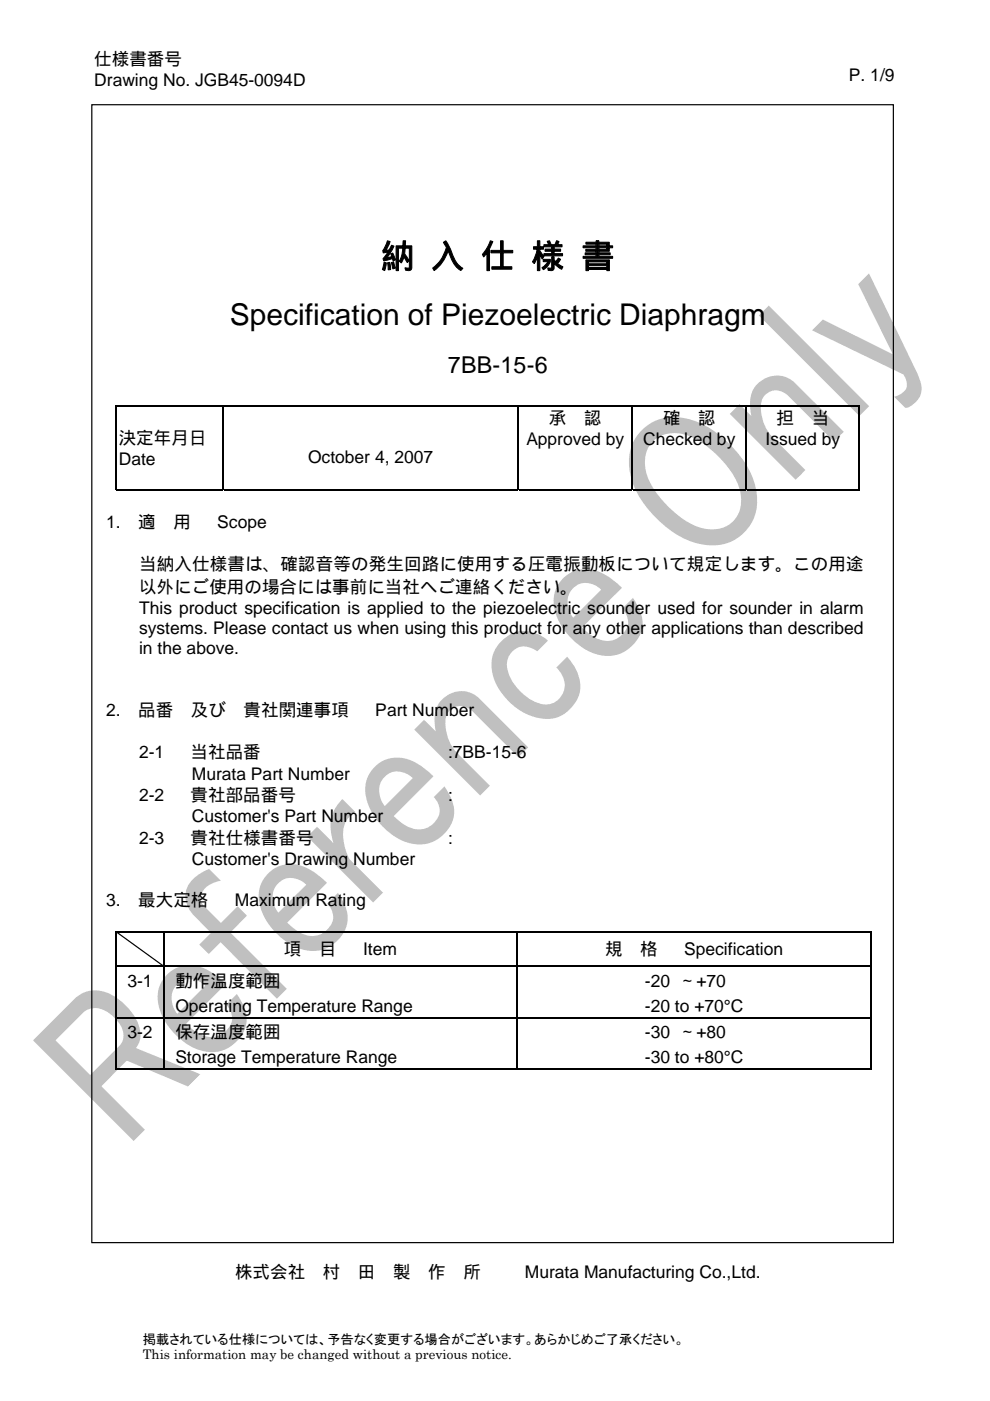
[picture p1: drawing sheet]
<svg xmlns="http://www.w3.org/2000/svg" width="210mm" height="297mm" viewBox="0 0 210 297" stroke-linecap="round" stroke-linejoin="round" font-family="sans-serif">
<g fill="#c0c0c0">
<path d="M7 220.6l8-8a6.8 6.8 0 0 1 9.5-1.2 10.8 10.8 0 0 1 5.3 8.2l-.3 1.6-.7 1 13.7 5.6-2.6 2.6-13-5.5-1.8 1.8-3.6 3.6 9.2 9.2-2.4 2.4zM12.4 219.9l-.6 .7 7.3 7.3 5.5-5.4a3.8 3.8 0 0 0 .5-5.8 6.3 6.3 0 0 0-5.6-2.9 4 4 0 0 0-2.6 1.6z" fill-rule="evenodd"/>
<path d="M35.5 206.6a7.2 7.2 0 0 1 9.3-.5l1.5 1.1 1.6 1.4-8.4 8.4a7.2 7.2 0 0 0 6 2.8 4.6 4.6 0 0 0 3.7-4l-.4-1.5-.8-1.3 2.2-2.2a8 8 0 0 1 1.7 7.5 7.7 7.7 0 0 1-10.9 3.8 13.6 13.6 0 0 1-7.5-10 6.6 6.6 0 0 1 2-5.5zM37.5 208.8a4.7 4.7 0 0 0 .1 6.1l5.9-5.9a4.1 4.1 0 0 0-6-.2z" fill-rule="evenodd"/>
<path d="M40.9 186.4l1.3-1.1 2.1-1.1 2.5 2.5a4.8 4.8 0 0 0-4.3 3.4l.1 .8 .5 1 3.8 3.8 3.5-3.5 2 1.9-3.5 3.6 11.9 12-2.1 2.1-11.9-12-2.5 2.5-2-2 2.5-2.5-1.5-1.5a14 14 0 0 1-3.7-4.7 4.9 4.9 0 0 1 1.3-5.2z" fill-rule="evenodd"/>
<path d="M56.9 185.1a7.2 7.2 0 0 1 9.3-.5l1.6 1.2 1.5 1.4-8.4 8.4a7.2 7.2 0 0 0 6.1 2.8 4.6 4.6 0 0 0 3.7-4.1l-.4-1.5-.9-1.2 2.3-2.3a8 8 0 0 1 1.6 7.6 7.7 7.7 0 0 1-10.9 3.8 13.4 13.4 0 0 1-7.5-10.8 6.5 6.5 0 0 1 2-4.8zM58.9 187.4a4.7 4.7 0 0 0 .1 6.1l6-5.9a4.1 4.1 0 0 0-6.1-.2z" fill-rule="evenodd"/>
<path d="M72.6 169.4l2.8 2.8a5.3 5.3 0 0 0-2.5 6.2l.5 2a6 6 0 0 0 2.1 3.2l5.7 5.7-2.1 2-13.9-13.9 2-2.1 3.5 3.5a8.6 8.6 0 0 1 1.9-9.4z" fill-rule="evenodd"/>
<path d="M79.5 162.6a7.2 7.2 0 0 1 9.3-.5l1.5 1.1 1.6 1.4-8.4 8.4a7.9 7.9 0 0 0 5.6 2.9 4.5 4.5 0 0 0 4.2-4.2l-.4-1.5-.9-1.2 2.3-2.3a8 8 0 0 1 1.6 7.6 7.7 7.7 0 0 1-10.9 3.8 13.6 13.6 0 0 1-7.5-10.1 6.6 6.6 0 0 1 2-5.4zM81.5 164.8a4.7 4.7 0 0 0 .1 6.1l5.9-5.9a4.1 4.1 0 0 0-6-.2z" fill-rule="evenodd"/>
<path d="M93.7 148.4a5.7 5.7 0 0 1 8.8 .6l9.5 9.5-2 2-8.8-8.8a4.3 4.3 0 0 0-4.2-1.9 3.4 3.4 0 0 0-2.5 4.2 9.7 9.7 0 0 0 3.8 7l5.6 5.6-2.1 2.1-13.9-14 2-2.1 2.5 2.5a7.3 7.3 0 0 1 1.3-6.7z" fill-rule="evenodd"/>
<path d="M106.3 136a6.7 6.7 0 0 1 9.3-.7l.6 .5-2.3 2.3a3.9 3.9 0 0 0-4.9-.3 3.9 3.9 0 0 0-1.2 4.8 10.5 10.5 0 0 0 7.6 6.8 4.2 4.2 0 0 0 4.1-2.7 4.2 4.2 0 0 0-1-4.7l-.5-.5 2.3-2.3a8.4 8.4 0 0 1 2.3 8.6 7.4 7.4 0 0 1-9.9 4 13.5 13.5 0 0 1-8.3-9.2 6.9 6.9 0 0 1 1.9-6.6z" fill-rule="evenodd"/>
<path d="M119.5 122.6a7.2 7.2 0 0 1 9.3-.5l1.5 1.1 1.6 1.4-8.4 8.5a7.3 7.3 0 0 0 6 2.7 4.6 4.6 0 0 0 3.7-4l-.4-1.5-.8-1.2 2.3-2.3a8.3 8.3 0 0 1 1.8 6.9 7.7 7.7 0 0 1-11.1 4.4 13.6 13.6 0 0 1-7.5-10 6.6 6.6 0 0 1 2-5.5zM121.5 124.8a4.7 4.7 0 0 0 .1 6.2l5.9-6a4.2 4.2 0 0 0-6-.2z" fill-rule="evenodd"/>
<path d="M136.1 91.2a10.2 10.2 0 0 1 10.9-2.1 22.8 22.8 0 0 1 12.9 12.9 10.1 10.1 0 0 1-2.8 11.6 10.7 10.7 0 0 1-11.1 1 23.2 23.2 0 0 1-11.9-12.5 10.2 10.2 0 0 1 2-10.9zM138.5 93.6a7.4 7.4 0 0 0-.7 8.5 21.1 21.1 0 0 0 10.7 9.8 6.4 6.4 0 0 0 8.2-3.1 9 9 0 0 0-1.5-8.6 20.9 20.9 0 0 0-9.7-8 6.8 6.8 0 0 0-7 1.4z" fill-rule="evenodd"/>
<path d="M160.6 81.5a5.7 5.7 0 0 1 8.9 .5l9.5 9.5-2.1 2.1-5.6-5.6a39 39 0 0 0-5.2-4.9 3.2 3.2 0 0 0-4.7 3.3 9.7 9.7 0 0 0 3.8 7.7l5.6 5.6-2 2-14-13.9 2.1-2.1 2.5 2.5a7.2 7.2 0 0 1 1.2-6.7z" fill-rule="evenodd"/>
<path d="M161 66.9l2-2.1 21.4 21.3-2.1 2.1z" fill-rule="evenodd"/>
<path d="M172.3 70l2.2-2.2 14.9 7.3-7.4-14.8 2.3-2.3 7.8 16.1a36.5 36.5 0 0 1 3.3 7.5 4.2 4.2 0 0 1-3.4 4.9l-2.4-2.4a3.3 3.3 0 0 0 2.7-2.2l-.1-1.3-.6-1.2z" fill-rule="evenodd"/>
</g>
<path d="M19.5 22.2h170v241.3h-170z" fill="none" stroke="#000" stroke-width=".25"/>
<path d="M147.4 13.7h42.3v6.4h-42.3z" fill="#fff"/>
<g fill="#000">
<path d="M24.6 85.9h.2v.3h-.2zM47.2 85.9h.3v.3h-.3zM109.8 85.9h.2v.3h-.2zM134 85.9h.2v.3h-.2zM158.2 85.9h.3v.3h-.3zM182.2 85.9h.2v.3h-.2zM182.2 85.9h.2v.2h-.2zM182.2 103.7h.2v.2h-.2zM24.6 197.4h.2v.3h-.2zM34.6 197.4h.2v.3h-.2zM109.6 197.4h.2v.3h-.2zM184.6 197.4h.3v.3h-.3z"/>
<path d="M24.6 204.7h.2v.3h-.2zM24.6 215.6h.2v.3h-.2zM34.6 204.7h.2v.3h-.2zM34.6 215.6h.2v.3h-.2zM109.6 204.7h.2v.3h-.2zM109.6 215.6h.2v.3h-.2zM184.6 204.7h.3v.3h-.3zM184.6 215.6h.3v.3h-.3zM184.6 226.5h.3v.2h-.3z"/>
</g>
<g fill="none" stroke="#000" stroke-width=".25">
<path d="M24.6 86h22.6M24.7 86.2v17.7M47.3 86.2v17.7M47.5 86h62.3M109.9 86.2v17.7M110 86h24M134.1 86.2v17.7M134.2 86h24M158.3 86.2v17.7M158.5 86h23.7M182.3 86.2v17.7M24.6 103.8h22.6"/>
<path d="M47.5 103.8h62.3M110 103.8h24M134.2 103.8h24M158.5 103.8h23.7M24.6 197.5h10M24.7 197.7v7M24.8 197.7l9.8 7M34.7 197.7v7M34.8 197.5h74.8M109.7 197.7v7M109.8 197.5h74.8M184.7 197.7v7"/>
<path d="M24.7 205v10.6M24.7 215.9v10.8M24.8 204.9h9.8M24.8 215.7h9.8M34.7 205v10.6M34.7 215.9v10.8M34.8 204.9h74.8M34.8 215.7h74.8M109.7 205v10.6M109.7 215.9v10.8M109.8 204.9h74.8M109.8 215.7h74.8"/>
<path d="M184.7 205v10.6M184.7 215.9v10.8M24.6 226.6h10M34.8 226.6h74.8M109.8 226.6h74.8"/>
</g>
<text font-size="7" x="80.8" y="56.7">納 入 仕 様 書</text>
<text font-size="6.3" x="48.7" y="69">Specification of Piezoelectric Diaphragm</text>
<text font-size="4.9" x="95" y="79.2">7BB-15-6</text>
<g font-size="3.7">
<text x="20" y="13.7">仕様書番号</text>
<text x="180" y="17.2">P. 1/9</text>
<text x="20" y="18.3">Drawing No. JGB45-0094D</text>
<text x="116.4" y="89.9">承　認</text>
<text x="140.6" y="89.9">確　認</text>
<text x="164.7" y="89.9">担　当</text>
<text x="25.2" y="94.1">決定年月日</text>
<text x="111.6" y="94.4">Approved by</text>
<text x="136.4" y="94.4">Checked by</text>
<text x="162.4" y="94.4">Issued by</text>
<text x="25.2" y="98.7">Date</text>
<text x="65.3" y="98.1">October 4, 2007</text>
<text x="22.5" y="111.9">1.</text>
<text x="29.3" y="111.9">適　用</text>
<text x="46.1" y="111.9">Scope</text>
<text x="29.5" y="120.9">当納入仕様書は、確認音等の発生回路に使用する圧電振動板について規定します。この用途</text>
<text x="29.5" y="125.8">以外にご使用の場合には事前に当社へご連絡ください。</text>
<text x="29.5" y="130.3">This product specification is applied to the piezoelectric sounder used for sounder in alarm</text>
<text x="29.5" y="134.5">systems. Please contact us when using this product for any other applications than described</text>
<text x="29.5" y="138.7">in the above.</text>
<text x="22.5" y="151.7">2.</text>
<text x="29.3" y="151.7">品番</text>
<text x="40.5" y="151.7">及び　貴社関連事項</text>
<text x="79.6" y="151.7">Part Number</text>
<text x="29.5" y="160.8">2-1</text>
<text x="40.4" y="160.8">当社品番</text>
<text x="95" y="160.8">:7BB-15-6</text>
<text x="40.7" y="165.3">Murata Part Number</text>
<text x="29.5" y="169.8">2-2</text>
<text x="40.4" y="169.8">貴社部品番号</text>
<text x="95" y="169.8">:</text>
<text x="29.5" y="178.8">2-3</text>
<text x="40.4" y="178.8">貴社仕様書番号</text>
<text x="40.7" y="174.3">Customer's Part Number</text>
<text x="95" y="178.8">:</text>
<text x="40.7" y="183.4">Customer's Drawing Number</text>
<text x="22.5" y="192.1">3.</text>
<text x="29.3" y="192.1">最大定格</text>
<text x="49.8" y="192.1">Maximum Rating</text>
<text x="60.2" y="202.5">項　目</text>
<text x="77" y="202.5">Item</text>
<text x="128.3" y="202.5">規　格</text>
<text x="145.1" y="202.5">Specification</text>
<text x="27" y="209.3">3-1</text>
<text x="37.2" y="209.3">動作温度範囲</text>
<text x="136.8" y="209.3">-20 ～+70</text>
<text x="37.2" y="214.5">Operating Temperature Range</text>
<text x="136.8" y="214.5">-20 to +70°C</text>
<text x="27" y="220.1">3-2</text>
<text x="37.2" y="220.1">保存温度範囲</text>
<text x="136.8" y="220.1">-30 ～+80</text>
<text x="37.2" y="225.4">Storage Temperature Range</text>
<text x="136.8" y="225.4">-30 to +80°C</text>
<text x="49.8" y="271">株式会社　村　田　製　作　所</text>
<text x="111.3" y="271">Murata Manufacturing Co.,Ltd.</text>
</g>
<g font-size="2.8">
<text x="30.3" y="284.9">掲載されている仕様については、予告なく変更する場合がございます。あらかじめご了承ください。</text>
<text x="30.3" y="288.2">This information may be changed without a previous notice.</text>
</g>
</svg>
